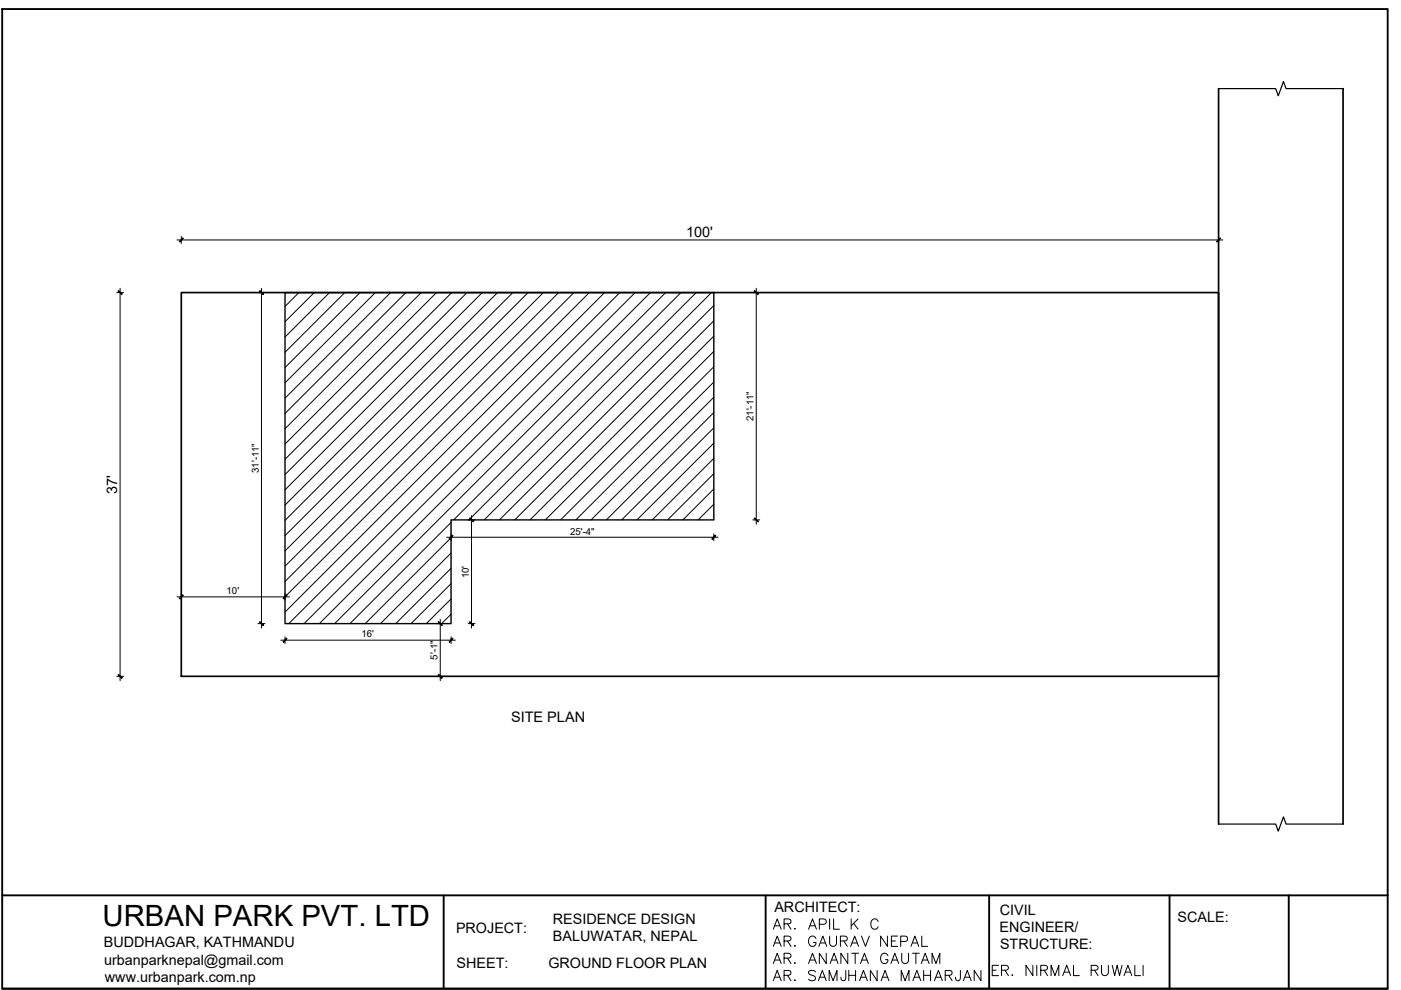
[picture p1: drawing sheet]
<svg xmlns="http://www.w3.org/2000/svg" width="297mm" height="210mm" viewBox="0 0 297 210" stroke-linecap="round" stroke-linejoin="round" font-family="sans-serif">
<!-- layer: Boundary -->
<path d="M258.4 18.8v155.9M284.8 18.8v155.9M38.4 62h220v81.4h-220z" fill="none" stroke="#000" stroke-width=".36"/>
<!-- layer: DIM 25 -->
<path d="M258.3 18.8h12.2l.5 1.5 1.1-3 .6 1.5h12.1M258.3 174.7h12.2l.5 1.5 1.1-3 .6 1.5h12.1" fill="none" stroke="#000" stroke-width=".25"/>
<!-- layer: hatching -->
<path d="M37.5 50.9h221.8M38.4 50.1v1.5M258.4 50.1v1.5M24.7 62h1.5M25.5 61.1v83.2M24.7 143.4h1.5" fill="none" stroke="#000" stroke-width=".21"/>
<!-- layer: 0 -->
<g fill="#000" stroke="#000" stroke-width=".21">
<path d="M38.8 50.5l-.7 .8zM38 51.2l.8-.7-.7 .8z"/>
<path d="M258 51.2v.1l.7-.8zM258.7 50.5l-.7 .8z"/>
<path d="M25.1 61.7l.7 .7 .1-.1zM25.1 61.6l.8 .7-.8-.6z"/>
<path d="M55 61.7l.8 .7 .1-.1zM55.1 61.6l.8 .7-.9-.6z"/>
<path d="M159.9 61.7l.8 .7 .1-.1zM159.9 61.7l.1-.1 .8 .7z"/>
<path d="M95.9 113.5l-.6 .8 .7-.7zM95.9 113.5l-.6 .8z"/>
<path d="M99.6 109.9l.8 .7zM99.6 109.9l.1-.1 .7 .8z"/>
<path d="M151.7 113.5l-.7 .8zM151.7 113.5v.1l-.7 .7z"/>
<path d="M160 109.8l-.1 .1 .9 .7zM159.9 109.9l.9 .7z"/>
<path d="M38.8 126.1l-.7 .9zM38 126.9l.8-.8-.7 .9z"/>
<path d="M55.1 131.8l-.1 .1 .9 .7zM55 131.9l.9 .7z"/>
<path d="M60 126.9l.1 .1 .7-.9zM60.8 126.1l-.7 .9z"/>
<path d="M60.8 135.3l-.7 .9zM60.8 135.3l-.7 .9-.1-.1z"/>
<path d="M92.9 131.9l.8 .7zM93 131.8l.7 .8z"/>
<path d="M95.9 135.3l-.6 .9zM95.9 135.3l.1 .1-.7 .8z"/>
<path d="M99.7 131.8l-.1 .1 .8 .7zM99.6 131.9l.8 .7z"/>
<path d="M25.1 143v.1l.8 .6zM25.1 143.1l.8 .6-.1 .1z"/>
<path d="M93 143l.7 .7zM92.9 143.1l.8 .6v.1z"/>
</g>
<!-- layer: S-Dim Detail -->
<g fill="none" stroke="#000" stroke-width=".21">
<path d="M54.7 62h1.5M55.4 61.1v72.1M159.6 62h1.5M160.3 61.1v50M94.7 113.9h57.6M95.6 113.2v1.5M99.3 110.2h1.4M100 109.3v23.9M151.3 113.2v1.5M159.6 110.2h1.5M37.5 126.5h23.9M38.4 125.8v1.5"/>
<path d="M54.7 132.2h1.5M59.5 135.7h37M60.4 125.8v1.5M60.4 135v1.5M92.6 132.2h1.5M93.3 131.3v13M95.6 135v1.5M99.3 132.2h1.4M92.6 143.4h1.5"/>
</g>
<!-- layer: S-Earth -->
<g fill="none" stroke="#000" stroke-width=".21">
<path d="M63.4 62l-3 3M66.6 62l-6.2 6.2M69.9 62l-9.5 9.5M73.1 62l-12.7 12.7M76.3 62l-15.9 15.9M79.6 62l-19.2 19.2M82.8 62l-22.4 22.4M86.1 62l-25.7 25.7M89.3 62l-28.9 28.9M92.5 62l-32.1 32.1M95.8 62l-35.4 35.4M99 62l-38.6 38.6"/>
<path d="M102.3 62l-41.9 41.9M105.5 62l-45.1 45.1M108.7 62l-48.3 48.3M112 62l-51.6 51.6M115.2 62l-54.8 54.8M118.4 62l-58 58.1M121.7 62l-61.3 61.3M124.9 62l-64.5 64.5M128.2 62l-67.8 67.8M131.4 62l-70.2 70.2M134.7 62l-70.2 70.2M137.9 62l-70.2 70.2"/>
<path d="M141.1 62l-70.1 70.2M144.4 62l-48.2 48.2M147.6 62l-48.2 48.2M150.9 62l-48.2 48.2M151.3 64.8l-45.4 45.4M151.3 68l-42.2 42.2M151.3 71.3l-38.9 38.9M151.3 74.5l-35.7 35.7M151.3 77.8l-32.4 32.4M151.3 81l-29.2 29.2M151.3 84.2l-26 26M151.3 87.5l-22.7 22.7"/>
<path d="M151.3 90.7l-19.5 19.5M151.3 94l-16.3 16.2M151.3 97.2l-13 13M95.6 110.8l-21.4 21.4M95.6 114l-18.2 18.2M95.6 117.3l-14.9 14.9M151.3 100.4l-9.8 9.8M151.3 103.7l-6.5 6.5M151.3 106.9l-3.3 3.3M151.3 110.1v.1M95.6 120.5l-11.7 11.7M95.6 123.8l-8.5 8.4"/>
<path d="M95.6 127l-5.2 5.2M95.6 130.2l-2 2"/>
</g>
<!-- layer: Wall Plan_.30 -->
<path d="M60.4 62h90.9v48.2h-55.7v22h-35.2z" fill="none" stroke="#000" stroke-width=".3"/>
<!-- layer: WALL -->
<path d="M.5 1.9h293.7v207.7h-293.7zM.5 189.8h293.7M94.1 189.8v19.8M162.3 189.8v19.8M209.7 189.8v19.8M248 189.8v19.8M273.2 189.8v19.8M.5 209.6h293.7" fill="none" stroke="#000" stroke-width=".4"/>
<!-- layer: Dimension -->
<g fill="none" stroke="#000" stroke-width=".21">
<path d="M164 197l.8-2.2 .8 2.2M164.3 196.3h1M164.3 199.9h1M166.2 195.9l1.3-.1a.51 .51 0 0 0 0-.9l-1.3-.1v2.2M166.2 199.5l1.3-.1a.49 .49 0 0 0 0-.8l-1.3-.1v2.2M167 195.9l.7 1.1M167 199.5l.7 1.2M168.5 196.8v.2l.1-.1M171.4 197l.9-2.2 .8 2.2M171.7 196.3h1.1M173 199a.8 .8 0 0 0-.9-.5 .8 .8 0 0 0-.7 .8 .96 .96 0 0 0 .2 1 .96 .96 0 0 0 1.1 .2l.3-.4v-.3h-.5M173.7 196h1a.57 .57 0 0 0 .5-.6 .57 .57 0 0 0-.5-.6h-1v2.2"/>
<path d="M173.9 199.9h1.1M175.9 198.5v1.5a.74 .74 0 0 0 .7 .7 .74 .74 0 0 0 .8-.7v-1.5M175.9 194.8v2.2M176.7 194.8v2.2h1.3M178.2 199.5l1.2-.1a.49 .49 0 0 0 0-.8l-1.2-.1v2.2M178.9 199.5l.7 1.2M180.5 194.8v2.2M180.7 199.9h1M181 195.8l.9 1.2M181.9 194.8l-1.4 1.5M182.6 198.5l.9 2.2 .8-2.2M186.2 195.4a.79 .79 0 0 0-.9-.6 .79 .79 0 0 0-.7 .9 .9 .9 0 0 0 .3 1.1 .9 .9 0 0 0 1.2-.1l.1-.2"/>
<path d="M188.2 198.5v2.2l-1.5-2.2v2.2M189 199.5h.8M190.3 198.5h-1.3v2.2h1.3M191 199.6l1.2-.1 .2-.3-.1-.5-.4-.2h-.9v2.2M193.5 199.9h1M195.4 198.5v2.2h1.3M164 200.7l.8-2.2 .8 2.2M164 204.3l.8-2.2 .8 2.2M164 207.9l.8-2.1 .8 2.1M164.3 203.6h1M164.3 207.2h1M166.2 203.2l1.3-.2a.5 .5 0 0 0 0-.8l-1.3-.1v2.2"/>
<path d="M166.2 206.8l1.3-.1a.51 .51 0 0 0 0-.9h-1.3v2.1M167 203.2l.7 1.1M167 206.8l.7 1.1M168.5 200.4v.3l.1-.2M168.5 204.1v.2l.1-.1M168.5 207.7v.2l.1-.1M171.4 204.3l.9-2.2 .8 2.2M171.7 203.6h1.1M172.9 206.1a.84 .84 0 0 0-1.5 .2l.2 .3 .9 .3a.54 .54 0 0 1 .4 .6 .54 .54 0 0 1-.5 .4h-.4l-.6-.3M173.5 207.9l.8-2.1 .9 2.1M173.6 200.7l.9-2.2 .8 2.2M173.8 207.2h1.1"/>
<path d="M175.2 202.1v2.2l-1.5-2.2v2.2M175.8 207.9v-2.1l.8 2.1 .9-2.1v2.1M176 204.3l.8-2.2 .9 2.2M176.3 203.6h1.1M179.3 205.8l-.1 1.9a.49 .49 0 0 1-.8 0l-.1-.5M179.7 202.1v2.2l-1.4-2.2v2.2M180 205.8v2.1M180 206.8h1.4M180.4 200.7l.8-2.2 .8 2.2M180.6 202.1h1.4M181.3 202.1v2.2M181.4 205.8v2.1"/>
<path d="M182.2 207.9l.9-2.1 .8 2.1M182.4 204.3l.9-2.2 .8 2.2M182.5 207.2h1.1M182.8 203.6h1M186 205.8v2.1l-1.5-2.1v2.1M186.8 207.9l.8-2.1 .9 2.1M187.1 207.2h1.1M188.3 202.6a.8 .8 0 0 0-1-.5 .8 .8 0 0 0-.6 .8 .95 .95 0 0 0 .2 1.1 .95 .95 0 0 0 1.1 .2l.3-.4v-.3h-.6M188.9 204.3l.8-2.2 .8 2.2M189.2 203.6h1M191.1 207.9v-2.1l.8 2.1 .8-2.1v2.1M191.2 202.1v1.6a.72 .72 0 0 0 .7 .6 .72 .72 0 0 0 .7-.6v-1.6"/>
<path d="M193.1 200.7l.9-2.2 .8 2.2M193.5 202.1h1.4M193.5 207.9l.9-2.1 .8 2.1M193.9 207.2h1M194.2 202.1v2.2M195.3 204.3l.9-2.2 .8 2.2M195.6 203.6h1.1M195.8 206.8h1.5M195.8 205.8v2.1M197.3 205.8v2.1M197.6 204.3v-2.2l.8 2.2 .9-2.2v2.2M198.1 207.9l.9-2.1 .8 2.1"/>
<path d="M198.4 207.2h1.1M200.4 206.8l1.3-.1a.51 .51 0 0 0 0-.9h-1.3v2.1M201.1 206.8l.8 1.1M203.6 205.8l-.1 1.9a.49 .49 0 0 1-.8 0l-.1-.5M204.3 207.9l.8-2.1 .8 2.1M204.6 207.2h1M208 205.8v2.1l-1.5-2.1v2.1"/>
</g>
<text font-size="6.2" x="21.8" y="196.4">URBAN PARK PVT. LTD</text>
<text font-size="5.3" x="209.2" y="208.1">ER. NIRMAL RUWALI</text>
<g font-size="3.1">
<text x="145.5" y="50.3">100'</text>
<text x="24.9" y="104.7" transform="rotate(-90 24.9 104.7)">37'</text>
<text x="108.4" y="153.1">SITE PLAN</text>
</g>
<g font-size="3">
<text x="96.7" y="197.9">PROJECT:</text>
<text x="117.2" y="195.9">RESIDENCE DESIGN</text>
<text x="164.2" y="193.3">ARCHITECT:</text>
<text x="211.9" y="197.6">ENGINEER/</text>
<text x="212" y="193.9">CIVIL</text>
<text x="249.7" y="195.6">SCALE:</text>
<text x="22" y="200.8">BUDDHAGAR, KATHMANDU</text>
<text x="117.2" y="199.6">BALUWATAR, NEPAL</text>
<text x="212" y="201.2">STRUCTURE:</text>
<text x="22.1" y="204.6">urbanparknepal@gmail.com</text>
<text x="22.2" y="208.1">www.urbanpark.com.np</text>
<text x="96.8" y="205.2">SHEET:</text>
<text x="116.3" y="205.2">GROUND FLOOR PLAN</text>
</g>
<g font-size="2">
<text x="159.8" y="89.3" transform="rotate(-90 159.8 89.3)">21'-11&quot;</text>
<text x="54.9" y="100.3" transform="rotate(-90 54.9 100.3)">31'-11&quot;</text>
<text x="120.9" y="113.3">25'-4&quot;</text>
<text x="48" y="126">10'</text>
<text x="99.4" y="122.6" transform="rotate(-90 99.4 122.6)">10'</text>
<text x="76.6" y="135.2">16'</text>
<text x="92.8" y="139.8" transform="rotate(-90 92.8 139.8)">5'-1&quot;</text>
</g>
</svg>
